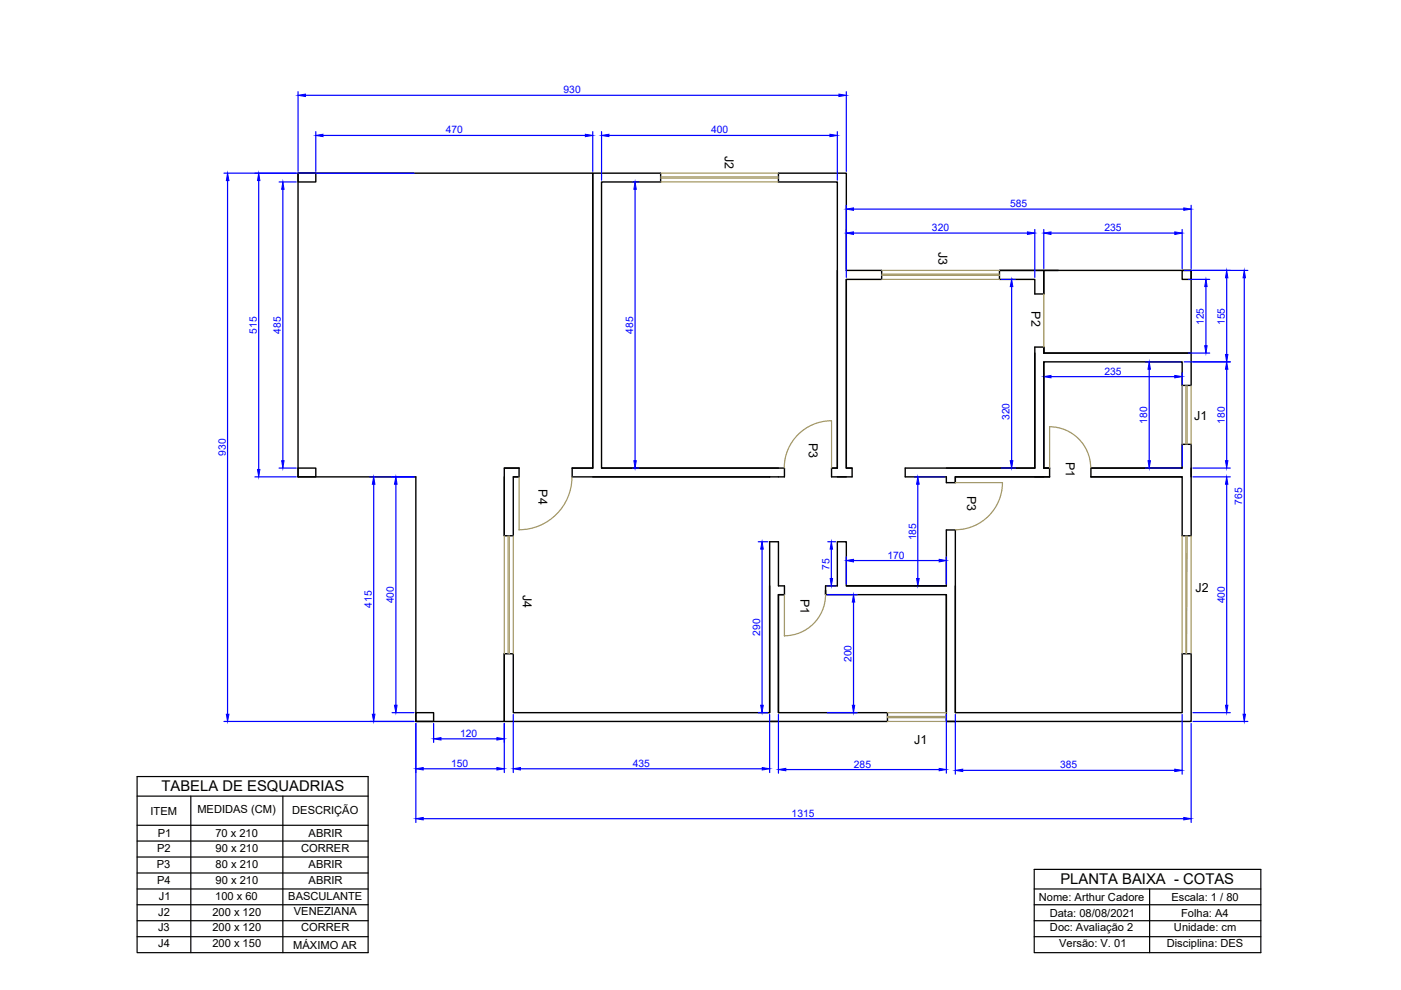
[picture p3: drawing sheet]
<svg xmlns="http://www.w3.org/2000/svg" width="297mm" height="210mm" viewBox="0 0 297 210" stroke-linecap="round" stroke-linejoin="round" font-family="sans-serif">
<!-- layer: paredes -->
<g fill="none" stroke="#000" stroke-width=".3">
<path d="M63.2 36.7h3.8v1.9h-3.8zM125.7 36.7h14.4v1.9h-12.6v60.6h38.8v1.9h-45v-1.9h4.4zM177.5 57.3v41.9h-1.2v1.9h4.4v-1.9h-1.3v-40M211.9 57.3h9.4v5M224.4 57.3h-12.5v1.9h7.5v3.1h1.9M250.6 57.3h1.9v1.9h-1.9zM219.4 74.9v24.3h-18.8M221.3 74.9h31.2v6.8h-1.9v-5h-29.3v22.5h1.2h-1.2M221.3 62.3v-5h31.2v17.6h-31.2v-1.3v1.3M221.3 74.9v-1.3h-1.9v25.6h-27.5v1.9h8.7v1.2h2v-1.2h19.9M221.3 76.7v22.5M63.2 99.2h3.8v1.9h-3.8z"/>
<path d="M106.9 99.2h3.2M110.1 99.2h-3.2v14.4M110.1 99.2v1.9h-1.3M121.3 99.2h4.4v-62.5h-62.5v64.4h25v51.9h18.7v-14.4M127.5 99.2h37.5M176.3 99.2h1.2v-60.6h-12.5v-1.9h14.4v20.6h7.5v1.9h-7.5v40h1.3M221.3 99.2h1.2v1.9M231.3 99.2h19.3v-5h1.9v19.4h-1.9v-12.5h-19.3M231.3 99.2h19.3M231.3 99.2v1.9M106.9 101.1v12.5M110.1 101.1h-1.3v12.5h-1.9"/>
<path d="M222.5 101.1h-19.9v1.2M231.3 101.1h19.3M106.9 138.6h1.9v12.5h54.4v-36.2h1.8v9.3h1.3v1.9h-1.3v25M106.9 138.6v14.4h58.1M163.2 124.2v26.9M166.3 126.1h-1.3v25h23.2v1.9h-25M175 126.1h25.6v25M179.4 124.2h21.2M200.6 124.2v-11.8h2v38.7h48v-12.5h1.9v14.4h-51.9M200.6 124.2h-21.2v-9.3h-1.9v9.3h-2.5v1.9v-.9M200.6 126.1v26.9M202.6 124.2v26.9"/>
<path d="M88.2 151.1h3.7v1.9h-3.7zM200.6 153h2"/>
</g>
<!-- layer: medidas -->
<g fill="none" stroke="#00f" stroke-width=".25">
<path d="M63.2 19.4v16.9M179.4 19.4v16.9M47.5 36.7h40.3M48.2 38.3v113.1M54.8 38.3v61.2M59.2 38.6h3.6M64.8 20.2h113.1M67 27.9v8.4M68.5 28.7h55.6M125.7 27.9v8.4M127.5 27.9v10.3M129.1 28.7h46.9"/>
<path d="M134.2 38.6h1.3M177.5 27.9v10.3M60 40.1v57.6M134.6 40.1v57.6M179.4 43.5v15.3M181 49.4h36.8M181 44.3h70M212.3 59.2h3M219.4 48.7v10.1M221.3 48.7v8.3M222.8 49.4h26.3M250.6 48.7v8.3"/>
<path d="M251.1 57.3h13.5M252 59.2h4.5M252.5 43.5v13.5M260.1 58.9v16.3M263.8 58.9v92.5M214.5 60.8v36.9M221.3 79.1v19.7M222.8 79.9h26.3M242.9 76.7h7.4M243.7 78.3v19.4M250.6 79.1v19.7M251.1 76.7h9.7"/>
<path d="M252 74.9h4.5M255.7 60.8v12.5M260.1 78.3v19.4M59.2 99.2h3.6M134.2 99.2h1.3M212.3 99.2h3M242.9 99.2h7.4M252.9 99.2h7.9M54 101.1h8.8M78.4 101.1h9.4M79.2 102.7v48.7M83.9 102.7v46.8"/>
<path d="M160.8 114.9h2M161.6 116.4v33.1M175.5 114.9h1.7M176.3 116.4v6.3M179.4 118.1v5.7M181 118.8h18.1M193.8 101.1h6.5M194.6 102.7v20M200.6 118.1v5.7M252.9 101.1h7.9M260.1 102.7v46.8M175.4 126.1h6.3"/>
<path d="M175.5 124.2h1.7M181 127.6v21.9M193.8 124.2h6.5M47.5 153h40.3M83.1 151.1h4.7M88.2 153.4v21M91.9 153.4v4M93.5 156.6h11.9M106.9 153.4v10.4M108.8 151.5v12.3M160.8 151.1h2M163.2 151.5v12.3"/>
<path d="M165 151.5v12.4M175.4 151.1h6.3M200.6 151.5v12.4M202.6 151.5v12.6M250.6 151.5v12.6M252.5 153.4v21M252.9 151.1h7.9M252.9 153h11.7M89.7 163h15.7M89.7 173.6h161.3M110.3 163h51.3M166.6 163.2h32.5"/>
<path d="M204.1 163.3h45"/>
</g>
<g fill="#00f" stroke="#00f" stroke-width=".21">
<path d="M249.1 79.6l1.5 .3-1.5 .2z"/>
<path d="M221.3 79.9l1.5-.3v.5z"/>
<path d="M161.6 162.7l1.6 .3-1.6 .3z"/>
<path d="M108.8 163l1.5-.3v.6z"/>
<path d="M194.6 101.1l.3 1.6h-.6z"/>
<path d="M194.3 122.7h.6l-.3 1.5z"/>
<path d="M199.1 118.6l1.5 .2-1.5 .3z"/>
<path d="M179.4 118.8l1.6-.2v.5z"/>
<path d="M255.7 59.2l.2 1.6h-.5z"/>
<path d="M255.4 73.3h.5l-.2 1.6z"/>
<path d="M249.1 49.2l1.5 .2-1.5 .3z"/>
<path d="M221.3 49.4l1.5-.2v.5z"/>
<path d="M181 126.1l.2 1.5h-.5z"/>
<path d="M180.7 149.5h.5l-.2 1.6z"/>
<path d="M60 38.6l.2 1.5h-.5z"/>
<path d="M59.7 97.7h.5l-.2 1.5z"/>
<path d="M67 28.7l1.5-.2v.5z"/>
<path d="M124.1 28.5l1.6 .2-1.6 .3z"/>
<path d="M91.9 156.6l1.6-.2v.5z"/>
<path d="M105.4 156.4l1.5 .2-1.5 .3z"/>
<path d="M83.6 149.5h.6l-.3 1.6z"/>
<path d="M83.9 101.1l.3 1.6h-.6z"/>
<path d="M88.2 173.6l1.5-.3v.5z"/>
<path d="M251 173.3l1.5 .3-1.5 .2z"/>
<path d="M263.6 151.4h.5l-.3 1.6z"/>
<path d="M263.8 57.3l.3 1.6h-.5z"/>
<path d="M251 44.1l1.5 .2-1.5 .3z"/>
<path d="M179.4 44.3l1.6-.2v.5z"/>
<path d="M134.6 38.6l.3 1.5h-.5z"/>
<path d="M134.4 97.7h.5l-.3 1.5z"/>
<path d="M214.5 59.2l.2 1.6h-.5z"/>
<path d="M214.2 97.7h.5l-.2 1.5z"/>
<path d="M177.9 20l1.5 .2-1.5 .3z"/>
<path d="M63.2 20.2l1.6-.2v.5z"/>
<path d="M48 151.4h.5l-.3 1.6z"/>
<path d="M48.2 36.7l.3 1.6h-.5z"/>
<path d="M176 28.5l1.5 .2-1.5 .3z"/>
<path d="M127.5 28.7l1.6-.2v.5z"/>
<path d="M105.4 162.7l1.5 .3-1.5 .3z"/>
<path d="M88.2 163l1.5-.3v.6z"/>
<path d="M165 163.2l1.6-.3v.5z"/>
<path d="M199.1 162.9l1.5 .3-1.5 .2z"/>
<path d="M202.6 163.3l1.5-.2v.5z"/>
<path d="M249.1 163.1l1.5 .2-1.5 .3z"/>
<path d="M243.4 97.7h.5l-.2 1.5z"/>
<path d="M243.7 76.7l.2 1.6h-.5z"/>
<path d="M259.8 75.2h.5l-.2 1.5z"/>
<path d="M260.1 57.3l.2 1.6h-.5z"/>
<path d="M217.8 49.2l1.6 .2-1.6 .3z"/>
<path d="M179.4 49.4l1.6-.2v.5z"/>
<path d="M54.8 36.7l.3 1.6h-.5z"/>
<path d="M54.6 99.5h.5l-.3 1.6z"/>
<path d="M78.9 151.4h.6l-.3 1.6z"/>
<path d="M79.2 101.1l.3 1.6h-.6z"/>
<path d="M260.1 76.7l.2 1.6h-.5z"/>
<path d="M259.8 97.7h.5l-.2 1.5z"/>
<path d="M260.1 101.1l.2 1.6h-.5z"/>
<path d="M259.8 149.5h.5l-.2 1.6z"/>
<path d="M176 122.7h.5l-.2 1.5z"/>
<path d="M176.3 114.9l.2 1.5h-.5z"/>
<path d="M161.6 114.9l.2 1.5h-.5z"/>
<path d="M161.3 149.5h.5l-.2 1.6z"/>
</g>
<!-- layer: janelas -->
<g fill="none" stroke="#ab9a54" stroke-width=".25">
<path d="M140.1 38.6h24.9M140.1 36.7h24.9M140.1 37.8h24.9M140.1 37.5h24.9M186.9 59.2h25M186.9 57.3h25M186.9 58.4h25M186.9 58.1h25M250.6 81.7v12.5M251.4 81.7v12.5M251.7 81.7v12.5M252.5 81.7v12.5"/>
<path d="M106.9 113.6v25M107.7 113.6v25M108 113.6v25M108.8 113.6v25M250.6 113.6v25M251.4 113.6v25M251.7 113.6l-.1 25M252.5 113.6v25M188.2 153h12.4M188.2 151.1h12.4M188.2 152.2h12.4M188.2 151.9h12.4"/>
</g>
<!-- layer: portas -->
<path d="M221.3 62.3v11.3M166.3 99.2a10 10 0 0 1 10-10v10M231.3 99.2a8.7 8.7 0 0 0-8.8-8.7v8.7M110.1 101.1v11.3M121.3 101.1a11.2 11.2 0 0 1-11.3 11.2M202.6 102.3h9.9M212.5 102.3a10 10 0 0 1-10 10M166.3 126.1v8.7M175 126.1a8.7 8.7 0 0 1-8.7 8.7" fill="none" stroke="#ab9a54" stroke-width=".25"/>
<!-- layer: Legenda -->
<g fill="none" stroke="#000" stroke-width=".25">
<path d="M29.1 164.6h48.9v37.4h-48.9zM29.1 168.8h48.9M29.1 175h48.9M29.1 178.3h48.9M40.5 168.8v33.2M60 168.8v33.2M29.1 181.7h48.9M29.1 185.1h48.9M29.1 188.5h48.9M29.1 191.8h48.9M29.1 195.2h48.9M29.1 198.6h48.9"/>
<path d="M219.3 184.3h48v17.7h-48zM219.3 188.5h48M219.3 191.8h48M219.3 195.2h48M219.3 198.6h48M243.7 188.5v13.5"/>
</g>
<g font-size="3.1">
<text x="34.2" y="167.8">TABELA DE ESQUADRIAS</text>
<text x="224.8" y="187.5">PLANTA BAIXA - COTAS</text>
</g>
<g font-size="2.6">
<text x="153.7" y="33.1" transform="rotate(90 153.7 33.1)">J2</text>
<text x="199" y="53.4" transform="rotate(90 199 53.4)">J3</text>
<text x="218.7" y="66" transform="rotate(90 218.7 66)">P2</text>
<text x="253.2" y="89">J1</text>
<text x="171.5" y="93.8" transform="rotate(90 171.5 93.8)">P3</text>
<text x="226" y="97.9" transform="rotate(90 226 97.9)">P1</text>
<text x="114.2" y="103.8" transform="rotate(90 114.2 103.8)">P4</text>
<text x="205" y="105.2" transform="rotate(90 205 105.2)">P3</text>
<text x="253.5" y="125.5">J2</text>
<text x="110.9" y="126.1" transform="rotate(90 110.9 126.1)">J4</text>
<text x="169.7" y="127" transform="rotate(90 169.7 127)">P1</text>
<text x="193.8" y="157.8">J1</text>
</g>
<g font-size="2.4">
<text x="31.9" y="172.7">ITEM</text>
<text x="41.9" y="172.5">MEDIDAS (CM)</text>
<text x="62" y="172.6">DESCRIÇÃO</text>
<text x="33.4" y="177.5">P1</text>
<text x="45.7" y="177.5">70 x 210</text>
<text x="65.4" y="177.5">ABRIR</text>
<text x="33.3" y="184">P3</text>
<text x="33.3" y="180.6">P2</text>
<text x="45.7" y="180.6">90 x 210</text>
<text x="45.7" y="184">80 x 210</text>
<text x="63.9" y="180.6">CORRER</text>
<text x="65.4" y="184">ABRIR</text>
<text x="33.3" y="187.3">P4</text>
<text x="33.7" y="190.7">J1</text>
<text x="45.6" y="190.7">100 x 60</text>
<text x="45.7" y="187.3">90 x 210</text>
<text x="61.1" y="190.7">BASCULANTE</text>
<text x="65.4" y="187.3">ABRIR</text>
<text x="220.2" y="191">Nome: Arthur Cadore</text>
<text x="248.4" y="191">Escala: 1 / 80</text>
<text x="33.5" y="197.5">J3</text>
<text x="33.6" y="194.1">J2</text>
<text x="45" y="194.1">200 x 120</text>
<text x="45" y="197.5">200 x 120</text>
<text x="62.3" y="194.1">VENEZIANA</text>
<text x="63.9" y="197.5">CORRER</text>
<text x="222.6" y="194.4">Data: 08/08/2021</text>
<text x="222.6" y="197.5">Doc: Avaliação 2</text>
<text x="248.9" y="197.5">Unidade: cm</text>
<text x="250.4" y="194.4">Folha: A4</text>
<text x="33.6" y="200.8">J4</text>
<text x="45" y="200.8">200 x 150</text>
<text x="62.2" y="201.3">MÁXIMO AR</text>
<text x="224.6" y="200.8">Versão: V. 01</text>
<text x="247.4" y="200.9">Disciplina: DES</text>
</g>
<g font-size="2.2" fill="#00f">
<text x="119.5" y="19.8">930</text>
<text x="94.5" y="28.3">470</text>
<text x="150.8" y="28.3">400</text>
<text x="214.2" y="43.9">585</text>
<text x="197.6" y="49">320</text>
<text x="234.2" y="49">235</text>
<text x="54.4" y="70.8" transform="rotate(-90 54.4 70.8)">515</text>
<text x="59.5" y="70.7" transform="rotate(-90 59.5 70.7)">485</text>
<text x="134.2" y="70.7" transform="rotate(-90 134.2 70.7)">485</text>
<text x="255.3" y="68.9" transform="rotate(-90 255.3 68.9)">125</text>
<text x="259.7" y="68.9" transform="rotate(-90 259.7 68.9)">155</text>
<text x="234.2" y="79.4">235</text>
<text x="214.1" y="89.1" transform="rotate(-90 214.1 89.1)">320</text>
<text x="243.2" y="89.8" transform="rotate(-90 243.2 89.8)">180</text>
<text x="259.7" y="89.8" transform="rotate(-90 259.7 89.8)">180</text>
<text x="47.9" y="96.7" transform="rotate(-90 47.9 96.7)">930</text>
<text x="263.4" y="107" transform="rotate(-90 263.4 107)">765</text>
<text x="188.2" y="118.5">170</text>
<text x="194.2" y="114.6" transform="rotate(-90 194.2 114.6)">185</text>
<text x="175.8" y="120.7" transform="rotate(-90 175.8 120.7)">75</text>
<text x="78.8" y="128.8" transform="rotate(-90 78.8 128.8)">415</text>
<text x="83.5" y="127.9" transform="rotate(-90 83.5 127.9)">400</text>
<text x="259.7" y="127.9" transform="rotate(-90 259.7 127.9)">400</text>
<text x="161.1" y="134.8" transform="rotate(-90 161.1 134.8)">290</text>
<text x="180.5" y="140.4" transform="rotate(-90 180.5 140.4)">200</text>
<text x="97.6" y="156.2">120</text>
<text x="95.7" y="162.6">150</text>
<text x="134.2" y="162.6">435</text>
<text x="181" y="162.7">285</text>
<text x="224.8" y="162.9">385</text>
<text x="167.8" y="173.2">1315</text>
</g>
</svg>
